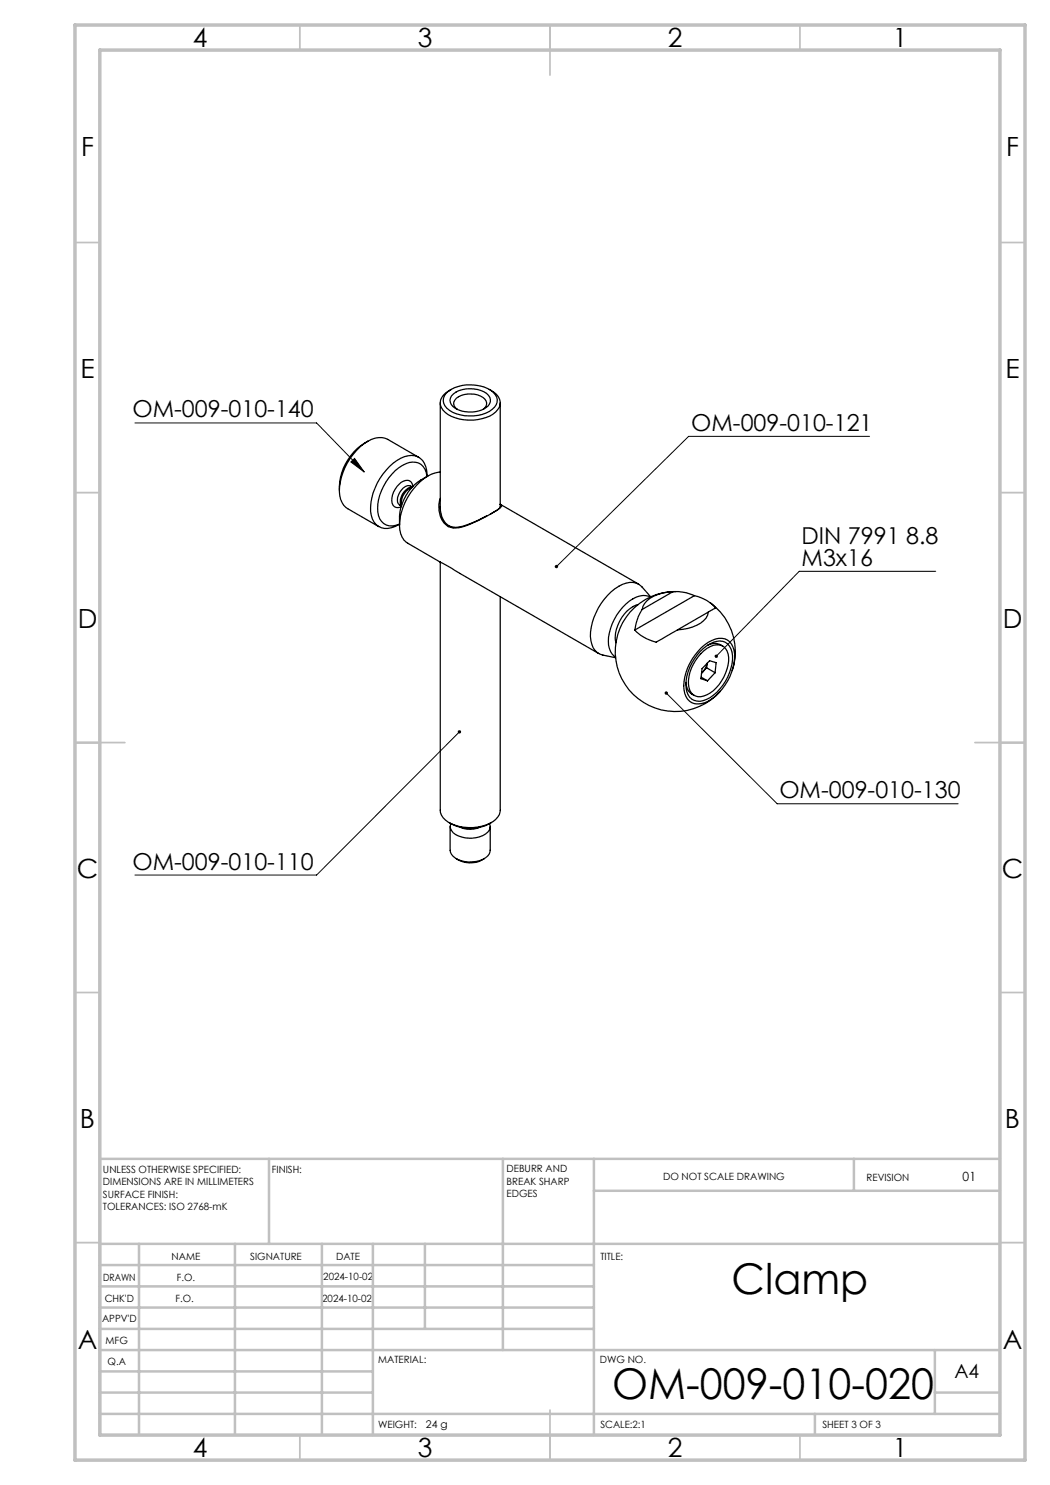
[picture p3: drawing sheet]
<svg xmlns="http://www.w3.org/2000/svg" width="210mm" height="297mm" viewBox="0 0 210 297" stroke-linecap="round" stroke-linejoin="round" font-family="sans-serif">
<g fill="none" stroke="#000" stroke-width=".25">
<path d="M89.2 78.7a7.6 7.6 0 0 1 9.5-.2 2.05 2.05 0 0 1-.3 3.4 7.9 7.9 0 0 1-9-.2 2.05 2.05 0 0 1-.2-3zM90.2 77.9a3.2 3.2 0 0 0-2.1 3.1 4.1 4.1 0 0 0 3 2.6 8.8 8.8 0 0 0 8-1.2 2.36 2.36 0 0 0-.4-4l-.8-.5M90.3 79.2a5.7 5.7 0 0 1 7.4-.1 1.58 1.58 0 0 1-.5 2.5 6 6 0 0 1-6.6-.3 1.6 1.6 0 0 1-.3-2.1zM72.8 88.7a10.8 10.8 0 0 0-4.9 9.4M73.6 88.3a12.1 12.1 0 0 0-5.7 10.8 3.7 3.7 0 0 0 1.6 2.6l6.3 3.6M73.6 88.3a4 4 0 0 1 3.9-.4l6.2 3.6M73.6 88.3l-.8 .4M82.3 97.5a3.3 3.3 0 0 0-2 3.5M82.4 97.5a2.81 2.81 0 0 0-2.4 2.9l.3 .8M82.4 97.4l-.2-.2a1.53 1.53 0 0 0-1.9 .8 2.48 2.48 0 0 0-.6 2.8l.6 .4M82.6 97.3a1.24 1.24 0 0 0-1.9-1.1 4.1 4.1 0 0 0-2.1 4.8 1.21 1.21 0 0 0 1.6 .4M85.4 95.3a2.79 2.79 0 0 0-4.2-2.6 10.4 10.4 0 0 0-5.6 9.7 2.83 2.83 0 0 0 4.3 2.4"/>
<path d="M85.4 95.3a4.1 4.1 0 0 0-1.8-3.9 4.7 4.7 0 0 0-5 1.2 12 12 0 0 0-4.3 10.5 3.2 3.2 0 0 0 4.7 2.2l.9-.5M85.5 95.2a12.2 12.2 0 0 0-5.5 10.8 3.6 3.6 0 0 0 1.6 2.7l6.5 3.7M85.5 95.2a9.7 9.7 0 0 0-5.6 9.8M88.1 94.4a5.2 5.2 0 0 0-2.6 .8M88.1 99.7a5 5 0 0 0 1.5 5.6 5.4 5.4 0 0 0 4.2-.4 28.5 28.5 0 0 0 6.4-3.5l.1-.2-.3-.3M88.1 80.6v21.2M91.5 81.9a1.37 1.37 0 0 1-.8-1.4 1.37 1.37 0 0 1 1-1.2 4.9 4.9 0 0 1 5.3 .5 1.31 1.31 0 0 1-.4 2.1M100 80.6v20.8l-.4 .5-1.5 .9M88.1 112.4l31.6 18.3M88.1 101.4a4.4 4.4 0 0 0 1.6 3.8M88.1 112.4v49.7a3.5 3.5 0 0 0 3 3 8.8 8.8 0 0 0 8-1.2 2.42 2.42 0 0 0 .9-1.8v-42.8M97.3 103.2a19.3 19.3 0 0 1-6.2 2.3l-1.4-.4"/>
<path d="M100 100.9l27.7 15.9M130 119.4a3.7 3.7 0 0 0-4.1 .8 10.8 10.8 0 0 0-4.2 8.8 3.2 3.2 0 0 0 1.4 2.4M130.1 119.4l-1.7-2a3.2 3.2 0 0 0-3.9-.5 11.9 11.9 0 0 0-6.3 11.2 3.2 3.2 0 0 0 2.4 2.9l2.5 .5M134.6 118.3a9.3 9.3 0 0 1 4.3 .8M134.6 118.3a7.8 7.8 0 0 0-5.7 2.4l-.5 1.2M134.6 118.3l-6.2 3.6M135.2 118.3a12 12 0 0 0-11.1 16.9 12 12 0 0 0 19.9 3.1M138.9 119.1a7.7 7.7 0 0 1 4.2 2.5l-1.4 .8M138.9 119.1l-11.9 6.9M127.6 120.9a7.1 7.1 0 0 0-4.6 6.4l.2 1.2M128.4 121.9a10.1 10.1 0 0 0-1.4 4.1M135.5 126l-4.3 2.4a8.7 8.7 0 0 1-4.2-2.4"/>
<path d="M137.2 136.5v.1a2.62 2.62 0 0 0 1.7 2.5M140 130.3a5.6 5.6 0 0 1 4.6-2 3.2 3.2 0 0 1 1.9 3.6 10.1 10.1 0 0 1-5.2 8 2.66 2.66 0 0 1-4.1-2.2 9.7 9.7 0 0 1 2.8-7.4zM140.2 130.7a4.2 4.2 0 0 1 4.1-1.6 2.88 2.88 0 0 1 1.4 3.1 8.9 8.9 0 0 1-4.3 6.8 2.35 2.35 0 0 1-2.5 .1 2.35 2.35 0 0 1-1.2-2.3 8.6 8.6 0 0 1 2.5-6.1zM140.2 135.4l1.3 .8M140.3 129.5a5.5 5.5 0 0 1 4.7-1.7 4 4 0 0 1 1.8 4.8 11 11 0 0 1-5.8 7.9 2.86 2.86 0 0 1-4.2-2.5 10.8 10.8 0 0 1 3.5-8.5zM140.5 134.4l-.2 .2M140.5 134.4l-.2 .3M141.3 133.6l1.7 .9M141.3 133.6l-.8 .8M141.4 132.7a2.9 2.9 0 0 1-.9 1.7M141.4 132.7l-.1 .9M141.5 129a2.72 2.72 0 0 1 3.1 .2"/>
<path d="M141.7 122.4a4.2 4.2 0 0 1-3.2 3l-1 .3-2 .3M141.7 122.4l-6.2 3.6M142 120.5a11.9 11.9 0 0 1 4.4 13.6M143 134.5l.2-2-1.3-.4-1.5 1.6-.2 2 1.3 .5M143 134.5l-1.5 1.7M89.8 164.5a8.3 8.3 0 0 0 8.5 0M90 165.3v4.8a2.65 2.65 0 0 0 2.3 2.1 5.6 5.6 0 0 0 5.2-1l.4-.4 .1-.7v-4.8M90.2 164.7a1.84 1.84 0 0 0 1.5 2.5 5.5 5.5 0 0 0 6.2-1.2l.1-.8-.1-.5M91.2 171.7a5.1 5.1 0 0 0 5.7 0M92.1 165.4a4.8 4.8 0 0 0 3.9 0"/>
</g>
<path d="M27 84.6h36.3l9.5 9.8M70.2 92.4l.7-.7 1.9 2.7zM173.9 87.3h-36.2l-26.4 26M187.1 114.3h-27.3l-16.5 16.9M133.2 138.6l22.2 22.2h36.2M91.9 146.4l-28.6 28.6h-36.3" fill="none" stroke="#000" stroke-width=".2"/>
<g fill="none" stroke="#c0c0c0" stroke-width=".35">
<path d="M60 5v5M110 5v10M160 5v5M15 48.5h5M200 48.5h5M15 98.5h5M200 98.5h5M15 148.5h10M195 148.5h10M15 198.5h5M200 198.5h5M15 248.5h5"/>
<path d="M200 248.5h5M60 287v5M110 282v10M160 287v5"/>
</g>
<g fill="none" stroke="#c0c0c0" stroke-width=".5">
<path d="M53.8 231.8v17M100.6 231.8v38.2M118.8 231.8v55.2M118.8 238.2h81.2M170.8 231.8v6.4M200 231.8h-180v55.2M20 248.8h180M20 257.3h98.8M20 253h98.8M27.8 248.8v38.2M47 248.8v38.2M64.4 248.8v38.2"/>
<path d="M74.6 248.8v38.2M85 248.8v17M20 265.8h98.8M20 261.5h98.8M20 278.5h54.6M20 274.3h54.6M20 270h180M187 278.5h13M187 270v12.8M20 282.8h180M163 282.8v4.2"/>
</g>
<path d="M15 5h190v287h-190zM20 10h180v277h-180z" fill="none" stroke="#c0c0c0" stroke-width=".7"/>
<path d="M91.7 146.1a.35 .35 0 0 0-.1 .5 .35 .35 0 0 0 .5 0 .35 .35 0 0 0 0-.5l-.2 .3 .2-.3zM70.2 92.4l.7-.7 1.9 2.7zM111.1 113l-.1 .5 .3-.2-.2 .3a.34 .34 0 0 0 .4 0 .34 .34 0 0 0 0-.5 .34 .34 0 0 0-.4-.1zM133 138.4a.35 .35 0 0 0 0 .6 .35 .35 0 0 0 .5-.3 .35 .35 0 0 0-.4-.4l.1 .3zM143.1 131l-.2 .2 .1 .3 .3-.3-.3 .3a.33 .33 0 0 0 .5 0 .33 .33 0 0 0 0-.5 .33 .33 0 0 0-.4 0z" fill="#000"/>
<g font-size="8.5">
<text x="146.3" y="258.8">Clamp</text>
<text x="122.4" y="279.7">OM-009-010-020</text>
</g>
<g font-size="5.3">
<text x="38.5" y="9.5">4</text>
<text x="83.5" y="9.5">3</text>
<text x="133.6" y="9.5">2</text>
<text x="178.6" y="9.5">1</text>
<text x="16.2" y="31.3">F</text>
<text x="201.2" y="31.3">F</text>
<text x="16.1" y="75.5">E</text>
<text x="201.1" y="75.5">E</text>
<text x="15.5" y="125.5">D</text>
<text x="200.5" y="125.5">D</text>
<text x="15.4" y="175.5">C</text>
<text x="200.4" y="175.5">C</text>
<text x="16" y="225.5">B</text>
<text x="201" y="225.5">B</text>
<text x="15.5" y="269.8">A</text>
<text x="200.5" y="269.8">A</text>
<text x="38.5" y="291.5">4</text>
<text x="83.5" y="291.5">3</text>
<text x="133.6" y="291.5">2</text>
<text x="178.6" y="291.5">1</text>
</g>
<g font-size="4.7">
<text x="26.5" y="83.5">OM-009-010-140</text>
<text x="138.2" y="86.2">OM-009-010-121</text>
<text x="160.3" y="108.7">DIN 7991 8.8</text>
<text x="160.3" y="113.2">M3x16</text>
<text x="155.9" y="159.7">OM-009-010-130</text>
<text x="26.5" y="173.9">OM-009-010-110</text>
</g>
<text font-size="3.9" x="190.9" y="275.5">A4</text>
<text font-size="2.5" x="192.5" y="236.1">01</text>
<text font-size="2.1" x="85.2" y="285.6">24 g</text>
<g font-size="2">
<text x="20.6" y="234.6">UNLESS OTHERWISE SPECIFIED:</text>
<text x="20.6" y="237.1">DIMENSIONS ARE IN MILLIMETERS</text>
<text x="20.6" y="239.6">SURFACE FINISH:</text>
<text x="54.4" y="234.6">FINISH:</text>
<text x="101.3" y="234.5">DEBURR AND</text>
<text x="101.3" y="237">BREAK SHARP</text>
<text x="101.3" y="239.5">EDGES</text>
<text x="132.6" y="236">DO NOT SCALE DRAWING</text>
<text x="173.3" y="236.2">REVISION</text>
<text x="20.6" y="242.1">TOLERANCES: ISO 2768-mK</text>
<text x="34.3" y="252">NAME</text>
<text x="50" y="251.9">SIGNATURE</text>
<text x="67.2" y="251.9">DATE</text>
<text x="120.1" y="251.9">TITLE:</text>
<text x="20.6" y="256.1">DRAWN</text>
<text x="35.3" y="256.1">F.O.</text>
<text x="64.7" y="255.9">2024-10-02</text>
<text x="20.9" y="260.3">CHK'D</text>
<text x="35.1" y="260.3">F.O.</text>
<text x="64.4" y="260.3">2024-10-02</text>
<text x="20.4" y="264.4">APPV'D</text>
<text x="21.1" y="268.8">MFG</text>
<text x="21.5" y="273">Q.A</text>
<text x="75.6" y="272.5">MATERIAL:</text>
<text x="120" y="272.5">DWG NO.</text>
<text x="75.6" y="285.5">WEIGHT:</text>
<text x="120.1" y="285.6">SCALE:2:1</text>
<text x="164.5" y="285.6">SHEET 3 OF 3</text>
</g>
</svg>
